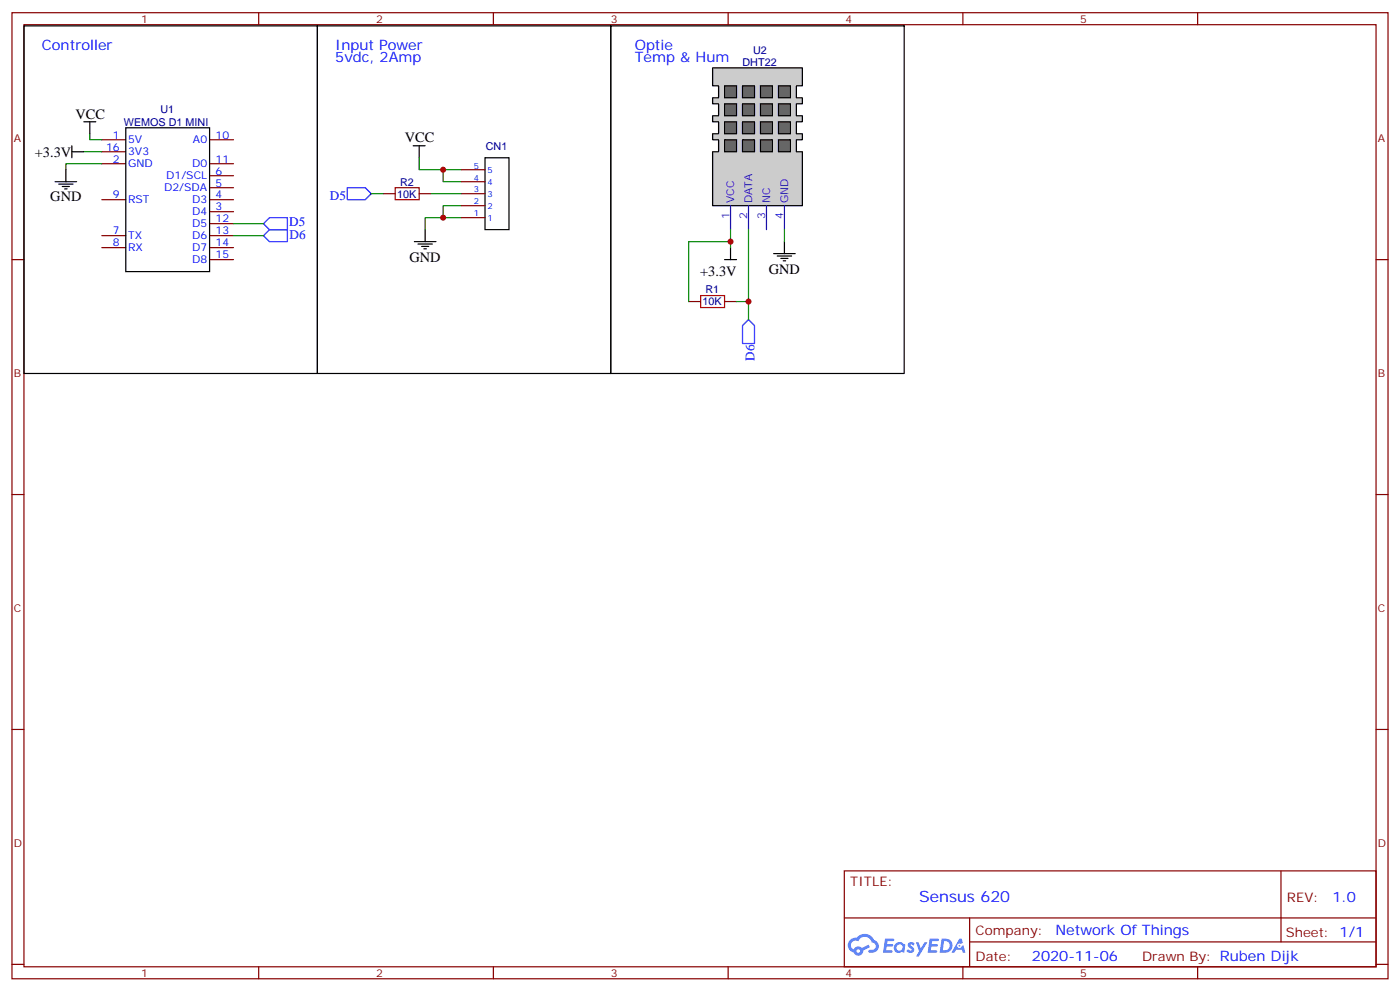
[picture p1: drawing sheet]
<svg xmlns="http://www.w3.org/2000/svg" width="412mm" height="292mm" viewBox="0 0 412 292" stroke-linecap="round" stroke-linejoin="round" font-family="sans-serif">
<g fill="none" stroke="#870000" stroke-width=".35">
<path d="M3.5 3.7h405.4v284.4h-405.4zM7.1 7.3h398.2v277.3h-398.2zM76.2 3.7v3.6M145.3 3.7v3.6M214.5 3.7v3.6M283.6 3.7v3.6M352.8 3.7v3.6M3.5 76.4h3.6M405.3 76.4h3.6M3.5 145.6h3.6M405.3 145.6h3.6M3.5 214.7h3.6"/>
<path d="M405.3 214.7h3.6M248.7 256.3h156.6v28.3h-156.6zM377.3 256.4v20.8M248.7 270.2h156.5M285.6 277.2h119.6M285.6 270.2v14.1M3.5 283.8h3.6M76.2 284.6v3.5M145.3 284.6v3.5M214.5 284.6v3.5M283.6 284.6v3.5M352.8 284.6v3.5"/>
<path d="M405.3 283.8h3.6"/>
</g>
<g fill="#5487ff">
<path d="M267.7 277.5a1.22 1.22 0 0 1 1.7 .3l-.4 .5a.47 .47 0 0 0-.3-.4 .47 .47 0 0 0-.5 .2l.1 .3a1.14 1.14 0 0 1 .8 1.7 1.14 1.14 0 0 1-1.9 0l-.2-.2 .5-.5 .7 .4a.29 .29 0 0 0 .3-.3 .29 .29 0 0 0-.2-.3 1.04 1.04 0 0 1-.6-1.7z"/>
<path d="M260.7 276.3h2.4l.3 .1-.2 .5-1.8 .1-.1 .9h1.5l.3 .3-.3 .4h-1.6l-.2 1.1h1.7l.2 .3-.2 .4h-2.6z"/>
<path d="M273.8 276.3h2.4l.3 .1-.1 .5-1.8 .1-.2 .9h1.6l.3 .3-.4 .4h-1.6l-.1 1.1h1.7l.2 .3-.2 .4h-2.6z"/>
<path d="M282.6 276.3h.7l.3 1.2-.6 .3a.69 .69 0 0 0-1 .3 .69 .69 0 0 0 .4 1 .69 .69 0 0 0 .9-.6l.5-.3 .6 2.2h-.8l-.2-.9h-1.8l-.5 .9h-.8z"/>
<path d="M269.8 277.3h.8l.6 1.9 1.1-1.9h.9l-2.6 4.2h-.8l.9-1.5z"/>
<path d="M277.4 276.3l-.6 4.1h1.3a2.11 2.11 0 0 0 2.5-2.1 2.11 2.11 0 0 0-2.5-2zM278.1 277a1.39 1.39 0 0 1 1.7 1.4 1.39 1.39 0 0 1-1.8 1.3h-.3z"/>
<path d="M263.7 277.9a1.54 1.54 0 0 0-.1 2.1 1.54 1.54 0 0 0 2.2 .2l.6 .2 .3-2.3-.2-.2-.4-.1a1.49 1.49 0 0 0-2.4 .1zM264 278.9a.94 .94 0 0 1 1.8 0 .94 .94 0 0 1-1.8 0z"/>
<path d="M250.4 276.6a2.18 2.18 0 0 0 1.1 3.8 1.44 1.44 0 0 0 1.6 .9 1.44 1.44 0 0 0 1.2-1.5l2-1-.5-.7-1.9 .9a1.47 1.47 0 0 0-2.4 .5 1.39 1.39 0 0 1-.7-2 1.39 1.39 0 0 1 2-.5 2.12 2.12 0 0 1 2.2-1.3 2.12 2.12 0 0 1 1.9 1.7 1.14 1.14 0 0 1 1.1 1.4 1.14 1.14 0 0 1-1.7 .8 .43 .43 0 0 0-.5 .3 .43 .43 0 0 0 .4 .5 1.98 1.98 0 0 0 2.5-1.2 1.98 1.98 0 0 0-1.2-2.5 3.1 3.1 0 0 0-5.3-.7l-.9 .1zM252.3 279.9a.55 .55 0 0 1 1.1 0 .55 .55 0 0 1-1.1 0z"/>
<circle cx="282.6" cy="278.4" r=".26"/>
</g>
<g fill="none" stroke="#000" stroke-width=".35">
<path d="M121.7 42.9h3.5M123.5 42.9v3.5M142.9 46.4h7v21.2h-7zM122.1 71.1h6.3M123.1 71.8h4.3M124.2 72.5h2.1M124.9 73.2h.7M125.2 67.6v3.5M213.4 76.4h3.6M215.2 72.9v3.5M227.9 74.6h6.3M229 75.4h4.2"/>
<path d="M230 76.1h2.1M230.7 76.8h.7M231.1 71.1v3.5"/>
</g>
<path d="M123.5 46.4v3.6h12.3M130.5 50v3.5h5.3M135.8 64.1h-10.6v3.5M135.8 60.5h-5.3v3.6" fill="none" stroke="#008700" stroke-width=".35"/>
<path d="M102.3 55.2h5.3l1.8 1.8-1.8 1.8h-5.3zM220.5 94.1l1.7 1.7v5.3h-3.5v-5.3z" fill="none" stroke="#00f" stroke-width=".35"/>
<path d="M135.8 57h7.1M135.8 53.5h7.1M135.8 50h7.1M135.8 64.1h7.1M135.8 60.5h7.1M202.8 88.8h3.6M213.4 88.8h3.6" fill="none" stroke="#870000" stroke-width=".35"/>
<path d="M206.4 87h7v3.5h-7z" fill="none" stroke="#a10000" stroke-width=".35"/>
<path d="M209.9 20h26.5v5.3h-1.8v3.5h1.8v1.8h-1.8v3.5h1.8v1.7h-1.8v3.6h1.8v1.7h-1.8v3.6h1.8v15.8h-26.5v-15.8h1.8v-3.6h-1.8v-1.7h1.8v-3.6h-1.8v-1.7h1.8v-3.5h-1.8v-1.8h1.8v-3.5h-1.8z" fill="#ccc" stroke="#000" stroke-width=".35"/>
<g fill="#666" stroke="#000" stroke-width=".35">
<path d="M213.4 25.3h3.6v3.5h-3.6z"/>
<path d="M218.7 25.3h3.5v3.5h-3.5z"/>
<path d="M224 25.3h3.5v3.5h-3.5z"/>
<path d="M213.4 30.6h3.6v3.5h-3.6z"/>
<path d="M218.7 30.6h3.5v3.5h-3.5z"/>
<path d="M224 30.6h3.5v3.5h-3.5z"/>
<path d="M213.4 35.8h3.6v3.6h-3.6z"/>
<path d="M218.7 35.8h3.5v3.6h-3.5z"/>
<path d="M224 35.8h3.5v3.6h-3.5z"/>
<path d="M213.4 41.1h3.6v3.6h-3.6z"/>
<path d="M218.7 41.1h3.5v3.6h-3.5z"/>
<path d="M224 41.1h3.5v3.6h-3.5z"/>
<path d="M229.3 25.3h3.5v3.5h-3.5z"/>
<path d="M229.3 30.6h3.5v3.5h-3.5z"/>
<path d="M229.3 35.8h3.5v3.6h-3.5z"/>
<path d="M229.3 41.1h3.5v3.6h-3.5z"/>
</g>
<path d="M215.2 60.5v7.1M220.5 60.5v7.1M225.8 60.5v7.1M231.1 60.5v7.1" fill="none" stroke="#30c" stroke-width=".35"/>
<path d="M26.5 39.4v1.7h3.5M24.7 44.7h5.3M30 48.2h-10.6v1.8M109.4 57h3.5M127 57h8.8M68.8 65.8h8.8M68.8 69.4h8.8M215.2 71.1h-12.4v17.7M215.2 67.6v5.3M220.5 67.6v26.5M231.1 67.6v3.5M217 88.8h3.5" fill="none" stroke="#008700" stroke-width=".35"/>
<g fill="none" stroke="#000" stroke-width=".35">
<path d="M7.1 7.6h86.4v102.3h-86.4zM93.5 7.6h86.4v102.3h-86.4zM179.9 7.6h86.4v102.3h-86.4zM24.7 35.8h3.5M26.5 35.8v3.6M37 37.6h24.7v42.3h-24.7zM16.2 53.5h6.4M17.3 54.2h4.2M18.3 54.9h2.2M19 55.6h.8M19.4 50v3.5M21.2 44.7h3.5"/>
<path d="M21.2 42.9v3.5"/>
</g>
<path d="M116.4 55.2h7.1v3.6h-7.1z" fill="none" stroke="#a10000" stroke-width=".35"/>
<g fill="none" stroke="#870000" stroke-width=".35">
<path d="M30 41.1h7M30 44.7h7M30 48.2h7M30 58.8h7M61.7 41.1h7.1M61.7 48.2h7.1M61.7 58.8h7.1M61.7 51.7h7.1M61.7 55.2h7.1M112.9 57h3.5M123.5 57h3.5M30 69.4h7"/>
<path d="M30 72.9h7M61.7 69.4h7.1M61.7 72.9h7.1M61.7 62.3h7.1M61.7 65.8h7.1M61.7 76.4h7.1"/>
</g>
<path d="M77.6 69.4l1.8-1.8h5.3v3.5h-5.3zM77.6 65.8l1.8-1.7h5.3v3.5h-5.3z" fill="none" stroke="#00f" stroke-width=".35"/>
<g fill="#c00">
<circle cx="130.5" cy="64.1" r=".88"/>
<circle cx="130.5" cy="50" r=".88"/>
<circle cx="220.5" cy="88.8" r=".88"/>
<circle cx="215.2" cy="71.1" r=".88"/>
</g>
<text font-size="4.6" fill="#00f" x="270.8" y="265.4">Sensus 620</text>
<g font-size="4.2" fill="#00f">
<text x="12.3" y="14.7">Controller</text>
<text x="98.8" y="14.7">Input Power</text>
<text x="187" y="14.7">Optie</text>
<text x="98.8" y="18.2">5vdc, 2Amp</text>
<text x="187" y="18.2">Temp &amp; Hum</text>
<text x="392.5" y="265.6">1.0</text>
<text x="310.9" y="275.2">Network Of Things</text>
<text x="304" y="283">2020-11-06</text>
</g>
<g font-size="4.2">
<text x="22.2" y="35.1">VCC</text>
<text x="119.3" y="41.9">VCC</text>
<text x="10.3" y="46.1">+3.3V</text>
<text x="14.8" y="59.1">GND</text>
<text x="120.6" y="77.1">GND</text>
<text x="206.2" y="81.4">+3.3V</text>
<text x="226.5" y="80.7">GND</text>
</g>
<g font-size="3.9" fill="#00f">
<text x="97.2" y="58.8">D5</text>
<text x="85.2" y="66.5">D5</text>
<text x="85.3" y="70.2">D6</text>
<text x="222.2" y="106.2" transform="rotate(-90 222.2 106.2)">D6</text>
</g>
<g font-size="3.9" fill="#800">
<text x="250.5" y="260.9">TITLE:</text>
<text x="379.1" y="265.6">REV:</text>
<text x="287.4" y="275.1">Company:</text>
<text x="378.7" y="275.7">Sheet: 1/1</text>
<text x="287.4" y="282.8">Date:</text>
<text x="336.4" y="282.9">Drawn By: Ruben Dijk</text>
</g>
<g font-size="3.2" fill="#800">
<text x="41.6" y="6.7">1</text>
<text x="110.8" y="6.7">2</text>
<text x="179.9" y="6.7">3</text>
<text x="249.1" y="6.7">4</text>
<text x="318.2" y="6.7">5</text>
<text x="4.1" y="41.8">A</text>
<text x="405.9" y="41.8">A</text>
<text x="4.1" y="111">B</text>
<text x="405.9" y="111">B</text>
<text x="4.1" y="180.1">C</text>
<text x="405.9" y="180.1">C</text>
<text x="4.1" y="249.3">D</text>
<text x="405.9" y="249.3">D</text>
<text x="41.6" y="287.5">1</text>
<text x="110.8" y="287.5">2</text>
<text x="179.9" y="287.5">3</text>
<text x="249.1" y="287.5">4</text>
<text x="318.2" y="287.5">5</text>
</g>
<g font-size="3.2" fill="#000080">
<text x="221.8" y="15.9">U2</text>
<text x="218.7" y="19.5">DHT22</text>
<text x="47.3" y="33.1">U1</text>
<text x="36.5" y="37">WEMOS D1 MINI</text>
<text x="143.1" y="44.2">CN1</text>
<text x="117" y="58.2">10K</text>
<text x="117.8" y="54.6">R2</text>
<text x="206.9" y="89.9">10K</text>
<text x="207.8" y="86.4">R1</text>
</g>
<g font-size="3.2" fill="#00f">
<text x="33.3" y="40.8">1</text>
<text x="63.5" y="40.8">10</text>
<text x="31.2" y="44.3">16</text>
<text x="33.3" y="47.8">2</text>
<text x="37.7" y="42.2">5V</text>
<text x="37.7" y="45.7">3V3</text>
<text x="56.8" y="42.2">A0</text>
<text x="63.5" y="47.8">11</text>
<text x="37.7" y="49.2">GND</text>
<text x="49" y="52.8">D1/SCL</text>
<text x="56.6" y="49.2">D0</text>
<text x="63.5" y="51.4">6</text>
<text x="33.3" y="58.4">9</text>
<text x="37.7" y="59.8">RST</text>
<text x="48.3" y="56.3">D2/SDA</text>
<text x="56.6" y="59.8">D3</text>
<text x="63.5" y="54.9">5</text>
<text x="63.5" y="58.4">4</text>
<text x="56.6" y="63.4">D4</text>
<text x="63.5" y="61.9">3</text>
<text x="63.5" y="65.5">12</text>
<text x="33.3" y="69">7</text>
<text x="37.7" y="70.4">TX</text>
<text x="56.6" y="66.9">D5</text>
<text x="56.6" y="70.4">D6</text>
<text x="63.5" y="69">13</text>
<text x="33.3" y="72.5">8</text>
<text x="37.7" y="73.9">RX</text>
<text x="56.6" y="73.9">D7</text>
<text x="56.6" y="77.5">D8</text>
<text x="63.5" y="72.5">14</text>
<text x="63.5" y="76.1">15</text>
</g>
<g font-size="3.2" fill="#30c">
<text x="216.3" y="59.8" transform="rotate(-90 216.3 59.8)">VCC</text>
<text x="221.5" y="59.8" transform="rotate(-90 221.5 59.8)">DATA</text>
<text x="226.8" y="59.8" transform="rotate(-90 226.8 59.8)">NC</text>
<text x="232.1" y="59.8" transform="rotate(-90 232.1 59.8)">GND</text>
<text x="214.8" y="64.3" transform="rotate(-90 214.8 64.3)">1</text>
<text x="220.1" y="64.3" transform="rotate(-90 220.1 64.3)">2</text>
<text x="225.4" y="64.3" transform="rotate(-90 225.4 64.3)">3</text>
<text x="230.7" y="64.3" transform="rotate(-90 230.7 64.3)">4</text>
</g>
<g font-size="2.5" fill="#00f">
<text x="139.5" y="53.1">4</text>
<text x="139.5" y="49.6">5</text>
<text x="143.6" y="51">5</text>
<text x="139.5" y="56.7">3</text>
<text x="143.6" y="58.1">3</text>
<text x="143.6" y="54.5">4</text>
<text x="139.5" y="63.7">1</text>
<text x="139.5" y="60.2">2</text>
<text x="143.6" y="65.1">1</text>
<text x="143.6" y="61.6">2</text>
</g>
</svg>
